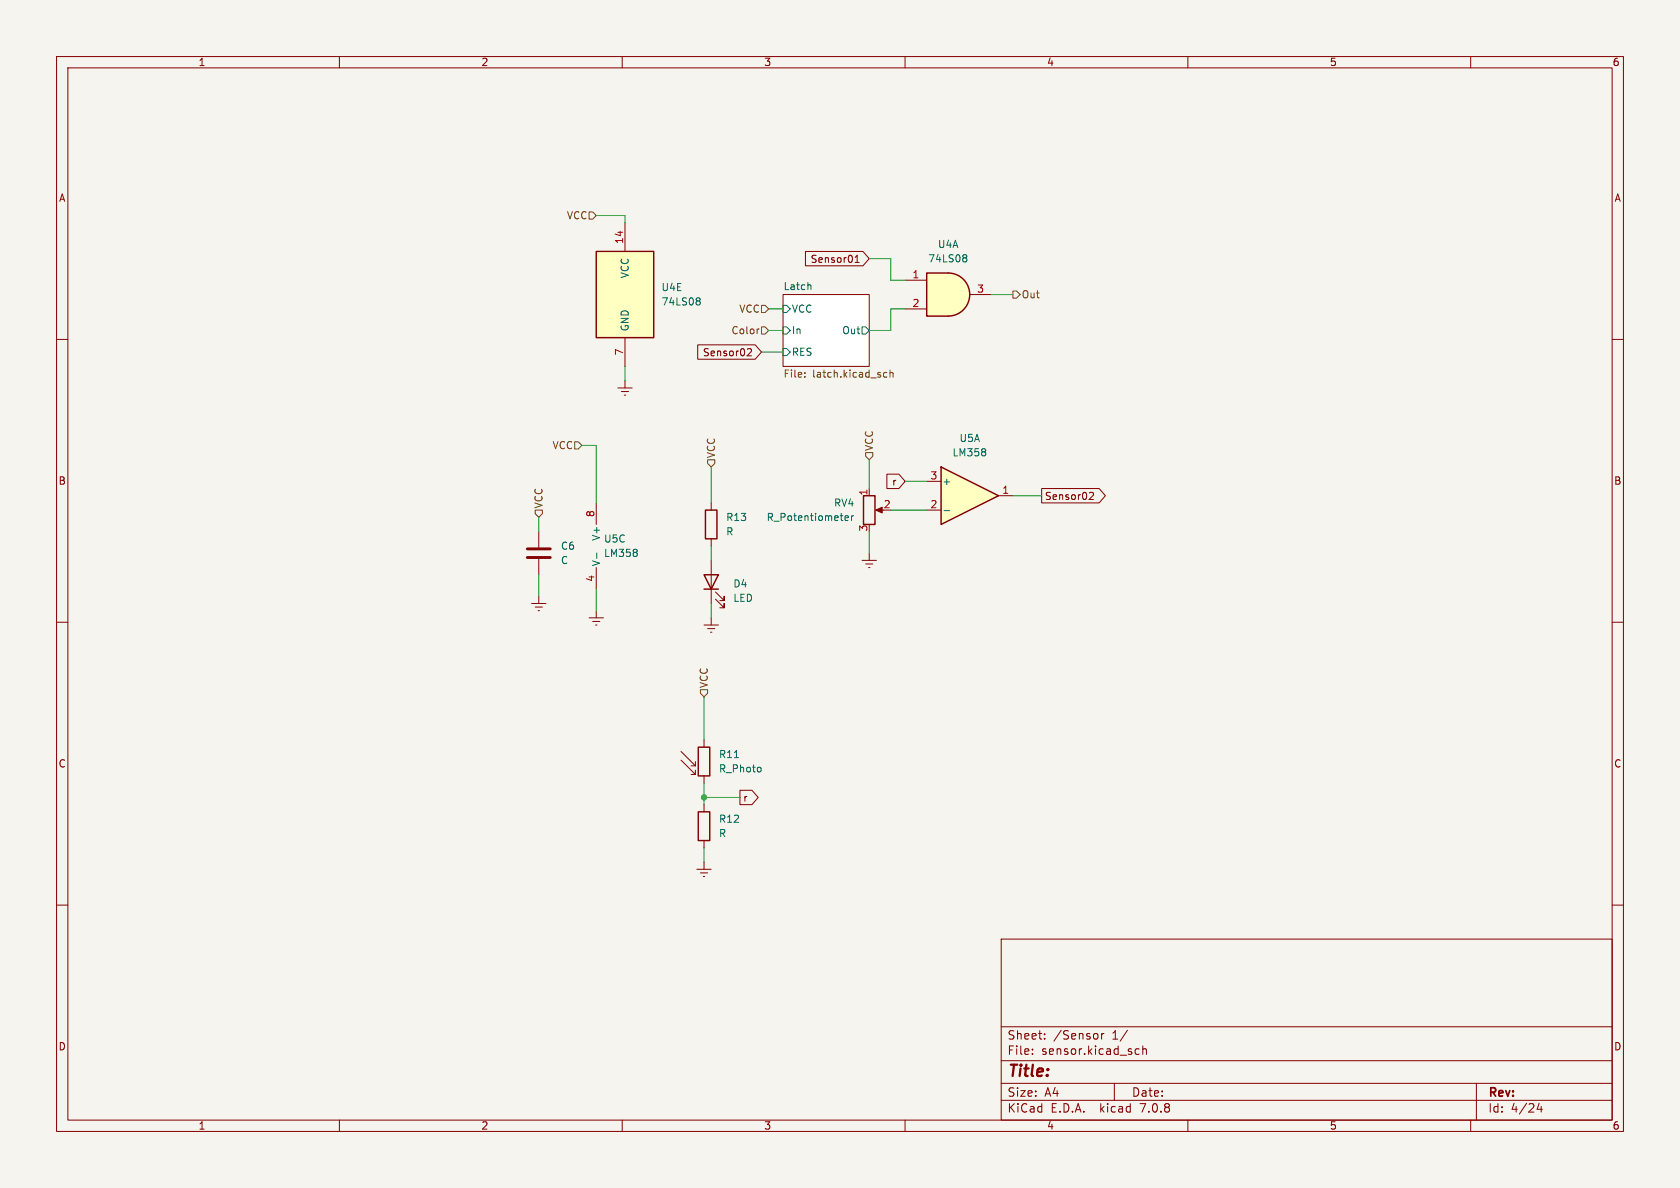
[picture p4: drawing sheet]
<svg xmlns="http://www.w3.org/2000/svg" width="297mm" height="210mm" viewBox="0 0 297 210" stroke-linecap="round" stroke-linejoin="round" font-family="sans-serif">
<path d="M0 0h297v210h-297z" fill="#f5f4ef" stroke="#f5f4ef" stroke-width=".18"/>
<g fill="none" stroke="#840000" stroke-width=".18">
<path d="M10 10h277v190h-277zM12 12h273v186h-273zM60 10v2M110 10v2M160 10v2M210 10v2M260 10v2M10 60h2M138.4 52.1h15.3v12.7h-15.3zM285 60h2M95.2 94v2.8M95.2 98.8v2.8"/>
<path d="M105.4 88.9v3.8M125.7 88.9v1.3M125.7 95.3v1.2M125.7 99.1v7.6M152.4 99.1h2.5M153 99.7h1.3M153.7 97.8v1.3M10 110h2M94 106.7h2.5M94.6 107.3h1.3M95.1 108h.3M95.2 105.4v1.3"/>
<path d="M104.1 109.2h2.6M104.8 109.9h1.2M105.3 110.5h.2M105.4 100.3v3.8M105.4 108v1.2M124.5 110.5h2.5M125.1 111.1h1.3M125.6 111.8h.3M125.7 109.2v1.3M126.5 105.9l1.5 1.5v-.7v.7h-.7M126.5 104.6l1.5 1.6v-.8v.8h-.7M153.5 100.3h.3"/>
<path d="M285 110h2M120.4 134.4l2.5 2.5M120.4 132.8l2.5 2.6M122.2 136.9h.7M122.2 135.4h.7M122.9 134.6v.8M122.9 136.1v.8M124.5 130.8v1.3M124.5 137.2v1.2M10 160h2M123.2 153.7h2.5M123.8 154.3h1.3"/>
<path d="M124.3 154.9h.3M124.5 142.2v1.3M124.5 148.6v1.3M124.5 152.4v1.3M285 160h2M177 166h108v32h-108zM60 198v2M110 198v2M160 198v2M177 194.5h108M177 191.5h108M177 187.5h108"/>
<path d="M177 181.5h108M182.5 186.3v.1M182.5 185.5v.1M184.7 183.6v.1M184.7 182.8v.1M194.7 182.7v1M195.2 182.7l-.3 .1-.2 .2M197 191.5v3M199.3 182.1l-1.3 2M200.8 186.3h.6M200.8 185.5h.6M202 185.5l.2-.1 .4 .1 .1 .9"/>
<path d="M202 184.9v1.5M210 198v2M260 198v2M261 191.5v6.5M272.1 195l-.4 1.1h1M272.5 195.6v1"/>
</g>
<path d="M138.4 52.1h15.3v12.7h-15.3z" fill="#fff" stroke="#fff" stroke-width=".18"/>
<path d="M138.4 54h.7l.6 .6-.6 .6h-.7zM138.4 57.8h.7l.6 .6-.6 .7h-.7zM143.2 50.3l.2 .2v.7M152.4 57.8h.6l.7 .6-.7 .7h-.6zM138.4 61.6h.7l.6 .6-.6 .7h-.7zM105.5 97.7v1M112.6 97.2v.3M112.6 97.8v.4M129.8 133.9h.8M134.4 135.7l.1 .2-.1 .5" fill="none" stroke="#006464" stroke-width=".18"/>
<path d="M142.3 66.6v.1M142.3 65.9v.1M156.2 66.4l.2 .3 .4-.1M156.8 65.9l-.4-.1-.2 .3M157.3 66l.2-.2 .3 .1 .1 .8M157.3 65.4v1.3" fill="none" stroke="#725600" stroke-width=".18"/>
<path d="M124.7 90.2h2v5.1h-2zM124.5 101.6h2.5l-1.3 2.5zM124.5 104.1h2.5M123.4 132.1h2.1v5.1h-2.1zM123.4 143.5h2.1v5.1h-2.1z" fill="none" stroke="#840000" stroke-width=".25"/>
<path d="M93.2 98.6h4.1M93.2 97h4.1" fill="none" stroke="#840000" stroke-width=".51"/>
<path d="M167.6 48.3a3.8 3.8 0 0 1 3.8 3.8 3.8 3.8 0 0 1-3.8 3.8z" fill="#ffffc2" stroke="#ffffc2" stroke-width=".18"/>
<path d="M163.8 48.3h3.8v7.6h-3.8z" fill="#ffffc2"/>
<path d="M163.8 48.3h3.8a3.8 3.8 0 0 1 3.8 3.8 3.8 3.8 0 0 1-3.8 3.8h-3.8z" fill="none" stroke="#840000" stroke-width=".25"/>
<path d="M160 49.5h3.8M160 54.6h3.8M171.4 52.1h3.9" fill="none" stroke="#840000" stroke-width=".18"/>
<path d="M170.4 45h.3l.2 .3-.2 .3M170.4 45.6h.3M170.7 45.6l.2 .2v.3l-.1 .1-.4 .1" fill="none" stroke="#006464" stroke-width=".18"/>
<path d="M166.4 82.6l10.1 5-10.1 5.1z" fill="#ffffc2"/>
<path d="M105.4 44.5h10.2v15.2h-10.2zM152.7 87.6h2v5.1h-2zM166.4 82.6l10.1 5-10.1 5.1z" fill="none" stroke="#840000" stroke-width=".25"/>
<g fill="none" stroke="#840000" stroke-width=".18">
<path d="M110.5 39.4v5.1M110.5 59.7v5.1M142.4 44.4h10.2l1.1 1.3-1.1 1.3h-10.2zM151.2 46.4h.7M151.2 45.5l.3-.4v1.3M109.2 68.6h2.6M109.9 69.2h1.2M110.4 69.9h.2M110.5 67.3v1.3M123.3 61h10.2l1.1 1.2-1.1 1.3h-10.2zM132.2 61.7l.4-.1 .2 .4-.7 .9h.7M153.7 86.4v1.2"/>
<path d="M155.2 90.2h1M156.8 83.8h2.1l1.1 1.3-1.1 1.3h-2.1zM163.8 90.2h2.6M163.8 85.1h2.6M176.5 87.6h2.6M184.1 86.4h10.2l1.1 1.2-1.1 1.3h-10.2zM192.6 87.1l.5-.1 .2 .4-.8 .9h.8M130.8 139.7h2.1l1.1 1.3-1.1 1.2h-2.1z"/>
</g>
<path d="M123.3 52.6h.2l.3 .3-.3 .3M123.3 53.2h.2M123.5 53.2l.3 .2v.3l-.1 .2h-.4M174.2 79.4v.3M174.2 80v.5M149.4 91.6l.6-.1-.1-.3h-.3l-.2 .2v.6h.5M150.5 91.2v.8M150.9 91.2l-.4 .2M166.9 90.3h1" fill="none" stroke="#006464" stroke-width=".18"/>
<path d="M105.4 44.5h10.2v15.2h-10.2z" fill="#ffffc2" stroke="#ffffc2" stroke-width=".18"/>
<path d="M154.8 90.2l1.2-.5v1z" fill="#840000" stroke="#840000" stroke-width=".18"/>
<path d="M104.1 37.5h.7l.6 .6-.6 .6h-.7zM134.2 58.2h-.2M134.6 54h.7l.6 .6-.6 .6h-.7zM134.6 57.8h.7l.6 .6-.6 .7h-.7zM179.1 51.4h.6l.6 .7-.6 .6h-.6zM101.6 78.1h.6l.7 .6-.7 .7h-.6zM94.6 90.2h1.3v.6l-.7 .6-.6-.6zM125.1 81.3h1.3v.6l-.7 .7-.6-.7zM153 80h1.3v.6l-.6 .7-.7-.7zM123.8 121.9h1.3v.7l-.6 .6-.7-.6z" fill="none" stroke="#725600" stroke-width=".18"/>
<g fill="none" stroke="#009600" stroke-width=".18">
<path d="M105.4 38.1h5.1v1.3M135.9 58.4h2.5M135.9 54.6h2.5M153.7 45.7h3.8v3.8h2.5M160 54.6h-2.5v3.8h-3.8M175.3 52.1h3.8M102.9 78.7h2.5v10.2M110.5 64.8v2.5M134.6 62.2h3.8M95.2 91.4v2.6M125.7 82.6v6.3M125.7 96.5v2.6"/>
<path d="M153.7 81.3v5.1M153.7 94v3.8M157.5 90.2h6.3M160 85.1h3.8M179.1 87.6h5M95.2 101.6v3.8M105.4 104.1v3.9M125.7 106.7v2.5M124.5 123.2v7.6M124.5 138.4v3.8M124.5 149.9v2.5M124.5 141h6.3"/>
</g>
<circle cx="124.5" cy="141" r=".46" fill="#009600" stroke="#009600" stroke-width=".18"/>
<text font-size="2.8" fill="#840000" x="178" y="190.9">Title:</text>
<g font-size="2.1" fill="#840000">
<text x="178" y="184">Sheet:</text>
<text x="186.2" y="184">/Sensor</text>
<text x="196.7" y="184">1/</text>
<text x="178" y="186.7">File:</text>
<text x="184.1" y="186.7">sensor.kicad_sch</text>
<text x="178" y="196.9">KiCad</text>
<text x="178" y="194.1">Size:</text>
<text x="184.7" y="194.1">A4</text>
<text x="185.7" y="196.9">E.D.A.</text>
<text x="194.6" y="196.9">kicad</text>
<text x="200" y="194.1">Date:</text>
<text x="201.8" y="196.9">7.0.8</text>
<text x="263" y="194.3">Rev:</text>
<text x="263" y="196.9">Id:</text>
<text x="267.1" y="196.9">4/24</text>
</g>
<g font-size="1.8" fill="#840000">
<text x="35" y="11.9">1</text>
<text x="85" y="11.9">2</text>
<text x="135" y="11.9">3</text>
<text x="185" y="11.9">4</text>
<text x="235" y="11.9">5</text>
<text x="285" y="11.9">6</text>
<text x="10.3" y="35.9">A</text>
<text x="285.3" y="35.9">A</text>
<text x="143.2" y="46.7">Sensor01</text>
<text x="124.2" y="63.2">Sensor02</text>
<text x="10.3" y="85.9">B</text>
<text x="157.6" y="86">r</text>
<text x="184.6" y="88.6">Sensor02</text>
<text x="285.3" y="85.9">B</text>
<text x="10.3" y="135.9">C</text>
<text x="285.3" y="135.9">C</text>
<text x="131.3" y="141.9">r</text>
<text x="10.3" y="185.9">D</text>
<text x="285.3" y="185.9">D</text>
<text x="35" y="199.9">1</text>
<text x="85" y="199.9">2</text>
<text x="135" y="199.9">3</text>
<text x="185" y="199.9">4</text>
<text x="235" y="199.9">5</text>
<text x="285" y="199.9">6</text>
</g>
<g font-size="1.8" fill="#725600">
<text x="100.1" y="39">VCC</text>
<text x="180.5" y="52.9">Out</text>
<text x="129.2" y="59.3">Color</text>
<text x="130.6" y="55.5">VCC</text>
<text x="138.4" y="67.1">File:</text>
<text x="143.7" y="67.1">latch.kicad_sch</text>
<text x="97.6" y="79.6">VCC</text>
<text x="126.6" y="81.1" transform="rotate(-90 126.6 81.1)">VCC</text>
<text x="154.5" y="79.8" transform="rotate(-90 154.5 79.8)">VCC</text>
<text x="96.1" y="90" transform="rotate(-90 96.1 90)">VCC</text>
<text x="125.3" y="121.7" transform="rotate(-90 125.3 121.7)">VCC</text>
</g>
<g font-size="1.8" fill="#a90000">
<text x="110.2" y="43.2" transform="rotate(-90 110.2 43.2)">14</text>
<text x="161.2" y="49.3">1</text>
<text x="172.6" y="51.8">3</text>
<text x="161.2" y="54.4">2</text>
<text x="110.2" y="62.9" transform="rotate(-90 110.2 62.9)">7</text>
<text x="153.4" y="87.7" transform="rotate(-90 153.4 87.7)">1</text>
<text x="156.1" y="89.9">2</text>
<text x="164.4" y="89.9">2</text>
<text x="164.4" y="84.8">3</text>
<text x="177.1" y="87.4">1</text>
<text x="105.2" y="91.5" transform="rotate(-90 105.2 91.5)">8</text>
<text x="153.4" y="94.1" transform="rotate(-90 153.4 94.1)">3</text>
<text x="105.2" y="102.9" transform="rotate(-90 105.2 102.9)">4</text>
</g>
<g font-size="1.8" fill="#006464">
<text x="164" y="46.6">74LS08</text>
<text x="165.7" y="44">U4A</text>
<text x="111.4" y="49.3" transform="rotate(-90 111.4 49.3)">VCC</text>
<text x="116.8" y="51.7">U4E</text>
<text x="138.4" y="51.4">Latch</text>
<text x="111.4" y="58.7" transform="rotate(-90 111.4 58.7)">GND</text>
<text x="116.8" y="54.2">74LS08</text>
<text x="139.9" y="55.5">VCC</text>
<text x="139.9" y="59.3">In</text>
<text x="148.8" y="59.3">Out</text>
<text x="139.9" y="63.1">RES</text>
<text x="168.3" y="80.9">LM358</text>
<text x="169.5" y="78.3">U5A</text>
<text x="147.3" y="89.8">RV4</text>
<text x="166.5" y="86">+</text>
<text x="106.3" y="95.7" transform="rotate(-90 106.3 95.7)">V+</text>
<text x="128.3" y="92.3">R13</text>
<text x="128.3" y="94.8">R</text>
<text x="135.4" y="92.3">R_Potentiometer</text>
<text x="99.1" y="97.4">C6</text>
<text x="99.1" y="99.9">C</text>
<text x="106.3" y="100.2" transform="rotate(-90 106.3 100.2)">V-</text>
<text x="106.7" y="96.1">U5C</text>
<text x="106.7" y="98.7">LM358</text>
<text x="129.5" y="104.1">D4</text>
<text x="129.5" y="106.6">LED</text>
<text x="127" y="136.8">R_Photo</text>
<text x="127" y="134.2">R11</text>
<text x="127" y="145.6">R12</text>
<text x="127" y="148.2">R</text>
</g>
</svg>
